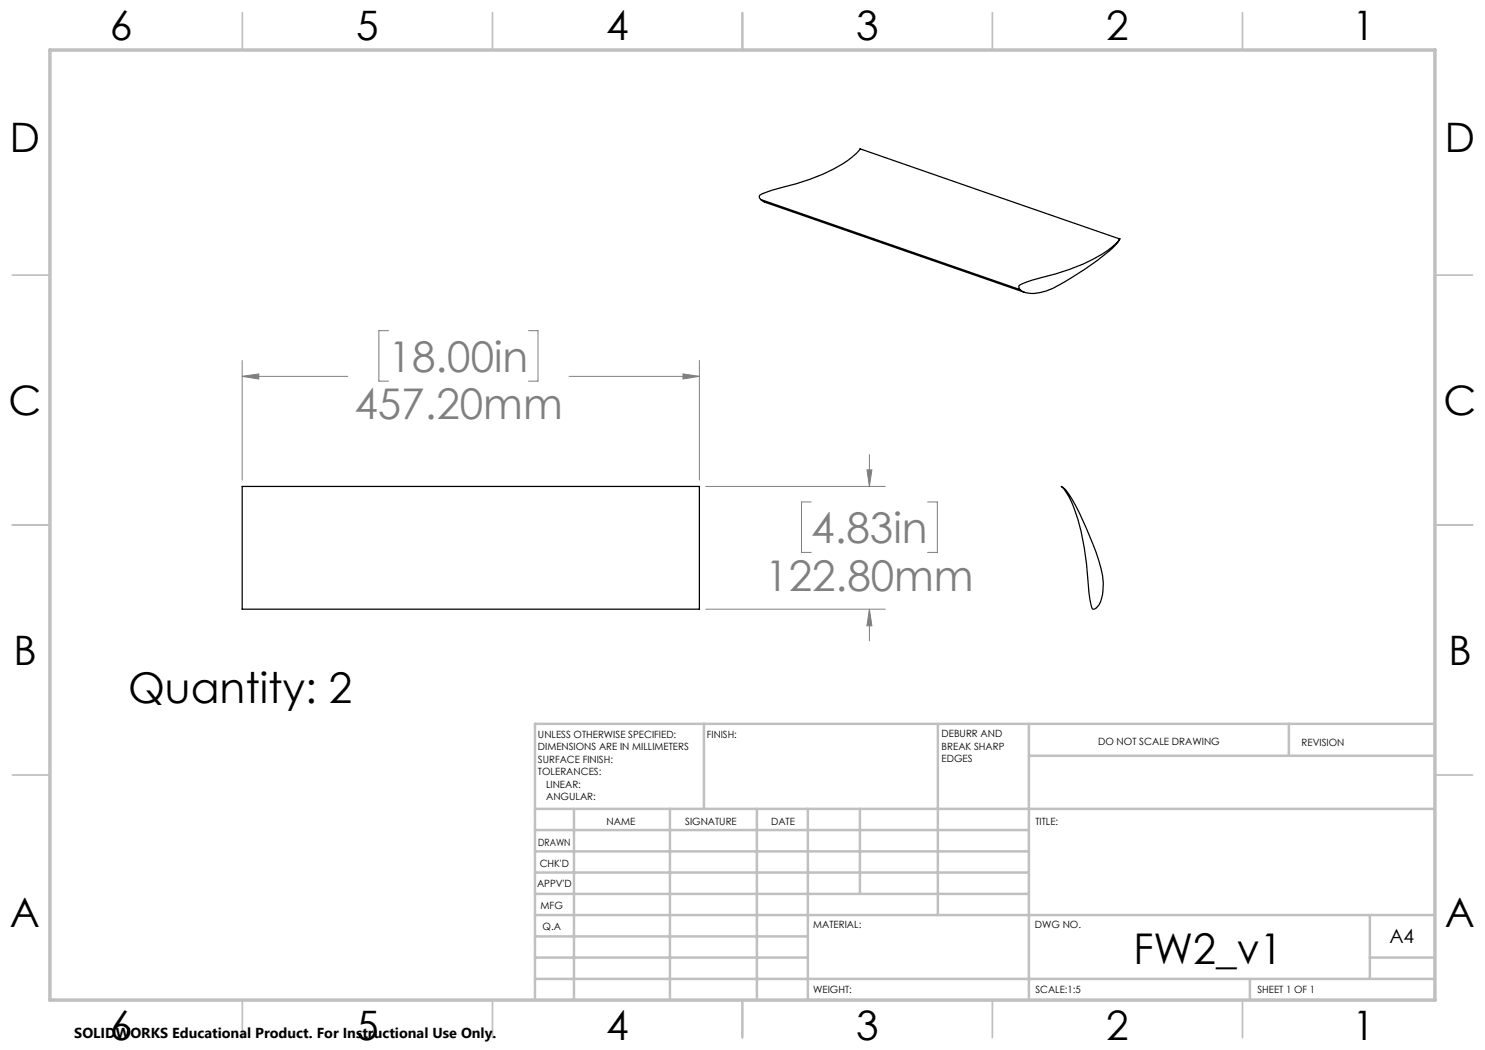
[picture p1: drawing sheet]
<svg xmlns="http://www.w3.org/2000/svg" width="297mm" height="210mm" viewBox="0 0 297 210" stroke-linecap="round" stroke-linejoin="round" font-family="sans-serif">
<path d="M152.1 39.9l-.2-.4v-.4l.2-.2 3.4-1.2a37.2 37.2 0 0 0 14.9-6.3l.9-.8 .7-.8 51.9 18M152.1 39.9l.9 .6 51.9 18M152.1 39.9l51.9 18M203.8 57.1l1.6-.7 2-.6a43.1 43.1 0 0 0 14-5.6l1.8-1.5 .7-.9a5.3 5.3 0 0 1-2 2.4 66.3 66.3 0 0 1-11.3 7.5 7.3 7.3 0 0 1-6.1 .6 1.08 1.08 0 0 1-.7-.9zM48.4 97.3h91.5v24.5h-91.5zM212.3 97.3a5.1 5.1 0 0 1 2.1 2.5 59.9 59.9 0 0 1 6.1 15.4 9.2 9.2 0 0 1-.7 5.8 1.43 1.43 0 0 1-1.2 .8l-.4-.7-.2-1.2-.3-2.5a53.5 53.5 0 0 0-3.4-17 8.9 8.9 0 0 0-1.9-3z" fill="none" stroke="#000" stroke-width=".25"/>
<g fill="none" stroke="#808080" stroke-width=".2">
<path d="M48.4 75.3l3.4-.5v1zM48.4 72.1v23.9M48.4 75.3h21.2M77.7 66.1h-1.9v10.1h1.9M105.7 66.1h1.9v10.1h-1.9M113.8 75.3h26.1M136.6 74.8l3.3 .5-3.3 .5zM139.9 72.1v23.9M141.1 97.3h36M173.4 94h1l-.5 3.3zM173.9 90.9v6.4M162.2 100.4h-1.9v10.1h1.9"/>
<path d="M185.5 100.4h2v10.1h-2M141.1 121.8h36M173.9 121.8l.5 3.4h-1zM173.9 121.8v6.4"/>
</g>
<g fill="none" stroke="#c0c0c0" stroke-width=".35">
<path d="M48.5 2.5v7.5M98.5 2.5v7.5M148.5 2.5v7.5M198.5 2.5v7.5M248.5 2.5v7.5M2.5 55h7.5M287 55h7.5M2.5 105h7.5M287 105h7.5M2.5 155h7.5M287 155h7.5M48.5 200v7.5"/>
<path d="M98.5 200v7.5M148.5 200v7.5M198.5 200v7.5M248.5 200v7.5"/>
</g>
<g fill="none" stroke="#c0c0c0" stroke-width=".5">
<path d="M140.8 144.8v17M187.6 144.8v38.2M205.8 144.8v55.2M205.8 151.2h81.2M257.8 144.8v6.4M287 144.8h-180v55.2M107 161.8h180M107 178.8h98.8M107 174.5h98.8M107 170.3h98.8M107 166h98.8M114.8 161.8v38.2"/>
<path d="M134 161.8v38.2M151.4 161.8v38.2M161.6 161.8v38.2M172 161.8v17M107 195.8h180M107 191.5h54.6M107 187.3h54.6M107 183h180M250 195.8v4.2M274 191.5h13M274 183v12.8"/>
</g>
<path d="M10 10h277v190h-277z" fill="none" stroke="#c0c0c0" stroke-width=".7"/>
<path d="M48.4 75.3l3.4-.5v1zM136.6 74.8l3.3 .5-3.3 .5zM173.4 94h1l-.5 3.3zM173.9 121.8l.5 3.4h-1z" fill="#808080"/>
<g font-size="8.5" fill="#808080">
<text x="77.7" y="74.4">18.00in</text>
<text x="70.9" y="83.9">457.20mm</text>
<text x="162.3" y="108.6">4.83in</text>
<text x="153.1" y="118.1">122.80mm</text>
</g>
<g font-size="8.5">
<text x="25.6" y="140.7">Quantity: 2</text>
<text x="226.7" y="192.7">FW2_v1</text>
</g>
<g font-size="8.1">
<text x="22" y="8">6</text>
<text x="71.2" y="8">5</text>
<text x="121.2" y="8">4</text>
<text x="171.2" y="8">3</text>
<text x="221.2" y="8">2</text>
<text x="270.5" y="8">1</text>
<text x="2" y="30.5">D</text>
<text x="289" y="30.5">D</text>
<text x="1.7" y="83">C</text>
<text x="288.7" y="83">C</text>
<text x="2.7" y="133">B</text>
<text x="289.7" y="133">B</text>
<text x="2" y="185.5">A</text>
<text x="289" y="185.5">A</text>
<text x="22" y="208">6</text>
<text x="71.2" y="208">5</text>
<text x="121.2" y="208">4</text>
<text x="171.2" y="208">3</text>
<text x="221.2" y="208">2</text>
<text x="270.5" y="208">1</text>
</g>
<text font-size="3.9" x="277.9" y="188.5">A4</text>
<text font-size="2.9" x="14.9" y="207.6">SOLIDWORKS Educational Product. For Instructional Use Only.</text>
<g font-size="2">
<text x="107.6" y="147.6">UNLESS OTHERWISE SPECIFIED:</text>
<text x="141.4" y="147.6">FINISH:</text>
<text x="188.3" y="147.5">DEBURR AND</text>
<text x="188.3" y="150">BREAK SHARP</text>
<text x="219.6" y="149">DO NOT SCALE DRAWING</text>
<text x="260.3" y="149.2">REVISION</text>
<text x="107.6" y="150.1">DIMENSIONS ARE IN MILLIMETERS</text>
<text x="107.6" y="152.6">SURFACE FINISH:</text>
<text x="107.6" y="155.1">TOLERANCES:</text>
<text x="188.3" y="152.5">EDGES</text>
<text x="109.2" y="157.6">LINEAR:</text>
<text x="109.2" y="160.1">ANGULAR:</text>
<text x="121.3" y="165">NAME</text>
<text x="137" y="164.9">SIGNATURE</text>
<text x="154.2" y="164.9">DATE</text>
<text x="207.1" y="164.9">TITLE:</text>
<text x="107.6" y="169.1">DRAWN</text>
<text x="107.9" y="173.3">CHK'D</text>
<text x="107.4" y="177.4">APPV'D</text>
<text x="108.1" y="181.8">MFG</text>
<text x="108.5" y="186">Q.A</text>
<text x="162.6" y="185.5">MATERIAL:</text>
<text x="207" y="185.5">DWG NO.</text>
<text x="162.6" y="198.5">WEIGHT:</text>
<text x="207.1" y="198.6">SCALE:1:5</text>
<text x="251.5" y="198.6">SHEET 1 OF 1</text>
</g>
</svg>
